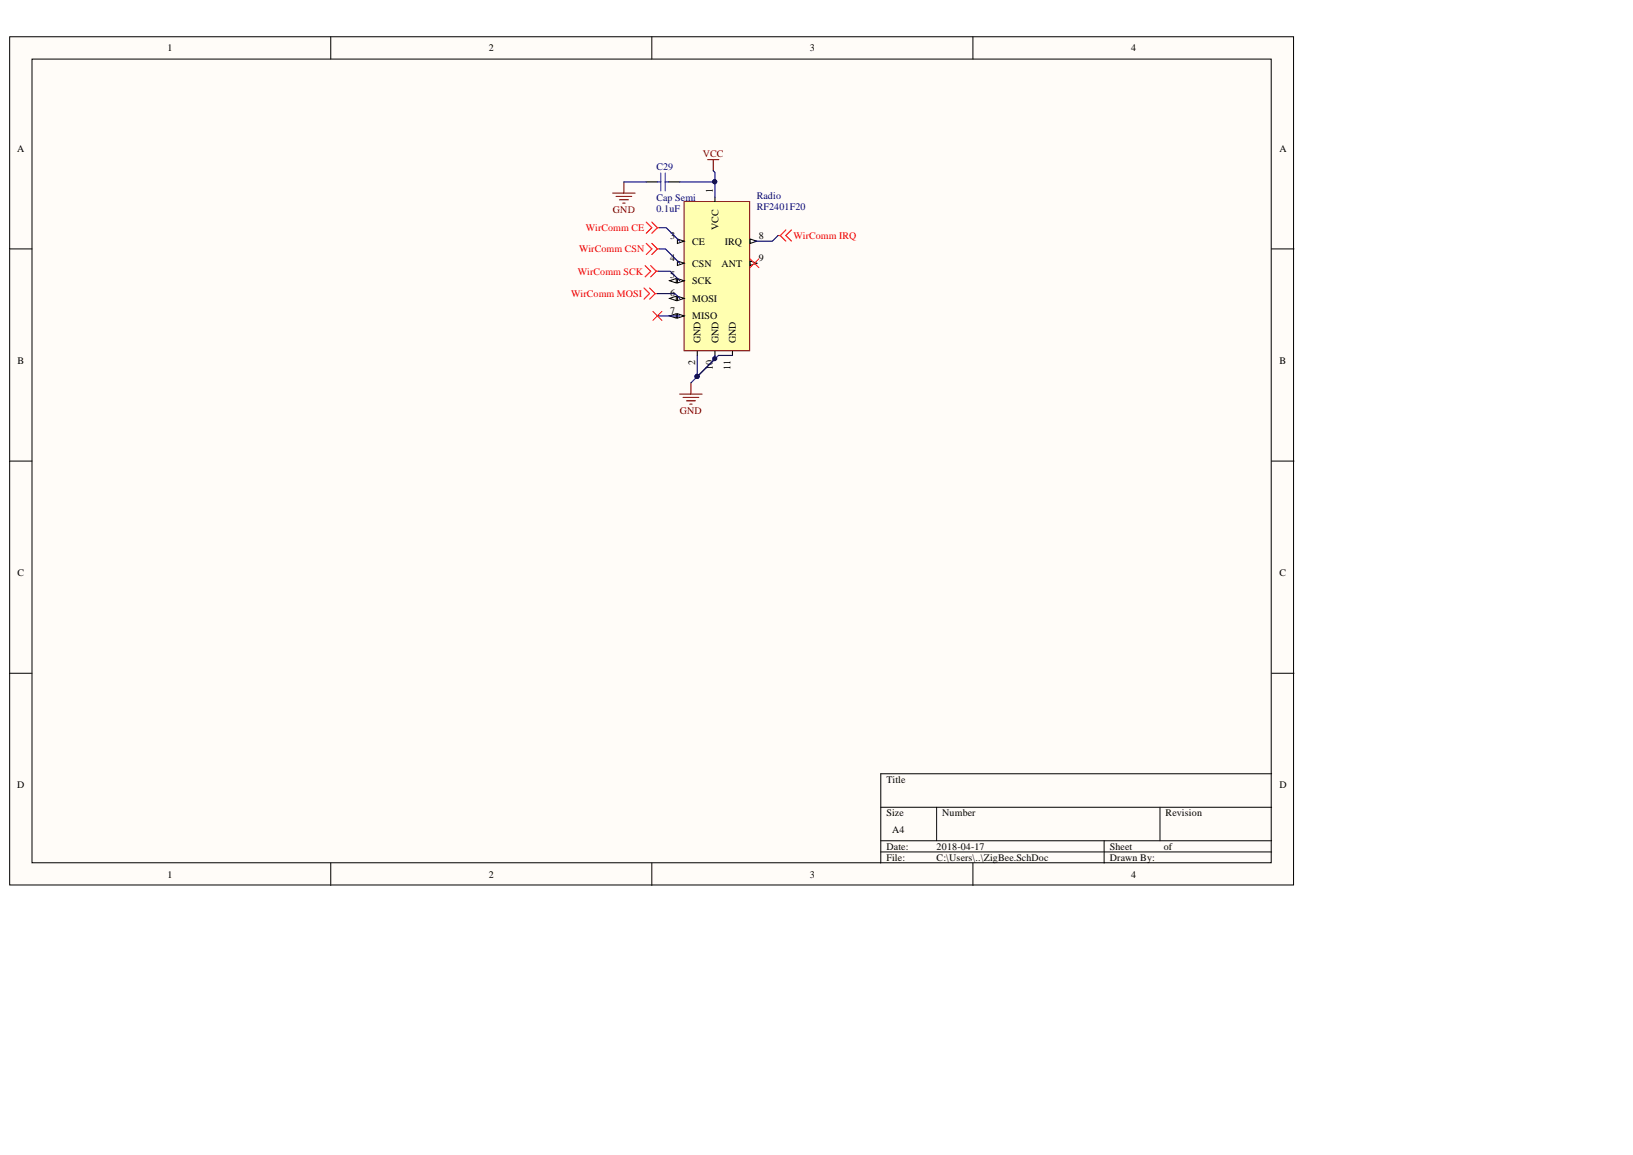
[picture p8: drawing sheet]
<svg xmlns="http://www.w3.org/2000/svg" width="371mm" height="262mm" viewBox="0 0 371 262" stroke-linecap="round" stroke-linejoin="round" font-family="sans-serif">
<g fill="#fffcf8" stroke="#000" stroke-width=".23">
<path d="M2.2 8.4h291.8v192.7h-291.8z"/>
<path d="M7.3 13.4h281.6v182.7h-281.6z"/>
</g>
<g fill="none" stroke="#000" stroke-width=".23">
<path d="M75.2 8.4v5M148.1 8.4v5M221.1 8.4v5M2.2 56.6h5.1M289 56.6h5.1M2.2 104.8h5.1M289 104.8h5.1M2.2 153h5.1M289 153h5.1M289 175.8h-88.8v20.3M75.2 196.1v5.1M148.1 196.1v5.1"/>
<path d="M200.2 183.4h88.8M200.2 191.1h88.8M200.2 193.6h88.8M212.9 183.4v7.7M221.1 196.1v5.1M250.9 191.1v5M263.6 183.4v7.7"/>
</g>
<g fill="none" stroke="#f00" stroke-width=".25">
<path d="M146.9 50.5l1.2 1.2-1.2 1.3M146.9 55.3l1.2 1.3-1.2 1.2M148.1 50.5l1.3 1.2M148.1 55.3l1.3 1.3M149.4 51.7l-1.3 1.3M149.4 51.7h.5M149.4 56.6l-1.3 1.2M149.4 56.6h.5M176.8 53.5h.5M177.3 53.5l1.3 1.3M178.6 52.3l-1.3 1.2M179.9 52.3l-1.3 1.2 1.3 1.3"/>
<path d="M146.4 65.4l1.2 1.3-1.2 1.3M146.6 60.4l1.3 1.2-1.3 1.3M147.6 65.4l1.3 1.3M147.9 60.4l1.3 1.2M148.9 66.7l-1.3 1.3M148.9 66.7h.5M149.2 61.6l-1.3 1.3M149.2 61.6h.5"/>
</g>
<path d="M160.8 36.3h2.6M162.1 36.3v2.5M154.5 89.6h5.1M155.2 90.3h3.6M156 91.1h2M156.8 91.8h.5M157 87v2.6" fill="none" stroke="#800000" stroke-width=".25"/>
<path d="M155.5 45.8h14.9v33.9h-14.9z" fill="#ffffb0" stroke="#800000" stroke-width=".23"/>
<path d="M154.5 54.8h1M162.5 44.8v1M158.5 79.8v1M162.5 79.8v1M166.5 79.8v1" fill="none" stroke="#000" stroke-width=".25"/>
<path d="M154 54.3l1.5 .5-1.5 .5z" fill="#fffcf8"/>
<path d="M154 54.3l1.5 .5-1.5 .5z" fill="none" stroke="#000" stroke-width=".23"/>
<path d="M154.5 59.8h1" fill="none" stroke="#000" stroke-width=".25"/>
<path d="M154 59.3l1.5 .5-1.5 .5z" fill="#fffcf8"/>
<path d="M154 59.3l1.5 .5-1.5 .5z" fill="none" stroke="#000" stroke-width=".23"/>
<path d="M154.5 63.8h1" fill="none" stroke="#000" stroke-width=".25"/>
<path d="M154 63.3l1.5 .5-1.5 .5z" fill="#fffcf8"/>
<path d="M154 63.3l1.5 .5-1.5 .5z" fill="none" stroke="#000" stroke-width=".23"/>
<path d="M152.2 63.8l1.5-.5v1z" fill="#fffcf8"/>
<path d="M152.2 63.8l1.5-.5v1z" fill="none" stroke="#000" stroke-width=".23"/>
<path d="M154.5 67.8h1" fill="none" stroke="#000" stroke-width=".25"/>
<path d="M154 67.3l1.5 .5-1.5 .5z" fill="#fffcf8"/>
<path d="M154 67.3l1.5 .5-1.5 .5z" fill="none" stroke="#000" stroke-width=".23"/>
<path d="M152.2 67.8l1.5-.5v1z" fill="#fffcf8"/>
<path d="M152.2 67.8l1.5-.5v1z" fill="none" stroke="#000" stroke-width=".23"/>
<path d="M154.5 71.8h1" fill="none" stroke="#000" stroke-width=".25"/>
<path d="M154 71.3l1.5 .5-1.5 .5z" fill="#fffcf8"/>
<path d="M154 71.3l1.5 .5-1.5 .5z" fill="none" stroke="#000" stroke-width=".23"/>
<path d="M152.2 71.8l1.5-.5v1z" fill="#fffcf8"/>
<path d="M152.2 71.8l1.5-.5v1z" fill="none" stroke="#000" stroke-width=".23"/>
<path d="M170.5 54.8h1" fill="none" stroke="#000" stroke-width=".25"/>
<path d="M170.5 54.3l1.5 .5-1.5 .5z" fill="#fffcf8"/>
<path d="M170.5 54.3l1.5 .5-1.5 .5z" fill="none" stroke="#000" stroke-width=".23"/>
<path d="M170.5 59.8h1" fill="none" stroke="#000" stroke-width=".25"/>
<path d="M170.5 59.3l1.5 .5-1.5 .5z" fill="#fffcf8"/>
<path d="M170.5 59.3l1.5 .5-1.5 .5z" fill="none" stroke="#000" stroke-width=".23"/>
<path d="M170.4 58.8l2.1 2M172.5 58.8l-2.1 2M148.4 70.8l2 2M150.4 70.8l-2 2" fill="none" stroke="#f00" stroke-width=".23"/>
<path d="M162.1 38.8l.4 .4v2.1h-8M141.8 41.3h5.1M149.9 56.6h1.3l3.3 3.2M149.9 51.7h1.5l3.1 3.1M162.5 41.3v3.5M176.8 53.5l-1.3 1.3h-4M149.4 66.7h4l1.1 1.1M149.4 71.8h5.1M149.7 61.6h2.6l2.2 2.2M158.5 80.8v4.8l-1.5 1.4M162.5 80.8v.8l-4 4 4.8-4.8h3.2" fill="none" stroke="#000080" stroke-width=".25"/>
<g fill="#000080" stroke="#000080" stroke-width=".23">
<circle cx="158.4" cy="85.5" r=".46"/>
<circle cx="162.4" cy="81.5" r=".46"/>
<circle cx="162.4" cy="41.3" r=".46"/>
</g>
<path d="M146.9 41.3h2.5M151.9 41.3h2.6" fill="none" stroke="#000" stroke-width=".25"/>
<path d="M150.2 39.3v4.1M151.2 39.3v4.1M149.4 41.3h.8M151.2 41.3h.7" fill="none" stroke="#00f" stroke-width=".25"/>
<path d="M139.3 43.9h5M140 44.6h3.6M140.8 45.4h2M141.5 46.2h.5M141.8 41.3v2.6" fill="none" stroke="#800000" stroke-width=".25"/>
<g font-size="2.3">
<text x="38.1" y="11.7">1</text>
<text x="111.1" y="11.7">2</text>
<text x="184.1" y="11.7">3</text>
<text x="257" y="11.7">4</text>
<text x="3.9" y="34.5">A</text>
<text x="290.7" y="34.5">A</text>
<text x="162" y="43.8" transform="rotate(-90 162 43.8)">1</text>
<text x="163.3" y="52.3" transform="rotate(-90 163.3 52.3)">VCC</text>
<text x="152.3" y="54.3">3</text>
<text x="152.3" y="59.3">4</text>
<text x="157.3" y="55.6">CE</text>
<text x="164.7" y="55.6">IRQ</text>
<text x="172.5" y="54.3">8</text>
<text x="172.5" y="59.3">9</text>
<text x="152.3" y="63.3">5</text>
<text x="157.3" y="60.6">CSN</text>
<text x="157.3" y="64.5">SCK</text>
<text x="164" y="60.6">ANT</text>
<text x="152.3" y="67.3">6</text>
<text x="152.3" y="71.3">7</text>
<text x="157.3" y="68.6">MOSI</text>
<text x="157.3" y="72.6">MISO</text>
<text x="159.2" y="78" transform="rotate(-90 159.2 78)">GND</text>
<text x="163.3" y="78" transform="rotate(-90 163.3 78)">GND</text>
<text x="167.3" y="78" transform="rotate(-90 167.3 78)">GND</text>
<text x="4" y="82.7">B</text>
<text x="158" y="83" transform="rotate(-90 158 83)">2</text>
<text x="290.7" y="82.7">B</text>
<text x="162" y="84.1" transform="rotate(-90 162 84.1)">10</text>
<text x="166" y="84.1" transform="rotate(-90 166 84.1)">11</text>
<text x="4" y="130.9">C</text>
<text x="290.7" y="130.9">C</text>
<text x="3.9" y="179.2">D</text>
<text x="201.5" y="177.9">Title</text>
<text x="290.7" y="179.2">D</text>
<text x="201.5" y="185.5">Size</text>
<text x="214.1" y="185.5">Number</text>
<text x="264.9" y="185.5">Revision</text>
<text x="202.7" y="189.3">A4</text>
<text x="201.5" y="193.1">Date:</text>
<text x="201.5" y="195.6">File:</text>
<text x="212.9" y="193.1">2018-04-17</text>
<text x="212.9" y="195.6">C:\Users\..\ZigBee.SchDoc</text>
<text x="252.2" y="193.1">Sheet</text>
<text x="252.2" y="195.6">Drawn By:</text>
<text x="264.5" y="193.1">of</text>
<text x="38.1" y="199.4">1</text>
<text x="111.1" y="199.4">2</text>
<text x="184.1" y="199.4">3</text>
<text x="257" y="199.4">4</text>
</g>
<g font-size="2.3" fill="#800000">
<text x="159.7" y="35.7">VCC</text>
<text x="139.3" y="48.5">GND</text>
<text x="154.5" y="94.1">GND</text>
</g>
<g font-size="2.3" fill="#000080">
<text x="149.2" y="38.5">C29</text>
<text x="149.2" y="45.7">Cap Semi</text>
<text x="172" y="45.3">Radio</text>
<text x="172" y="47.8">RF2401F20</text>
<text x="149.2" y="48.2">0.1uF</text>
</g>
<g font-size="2.3" fill="#f00">
<text x="133.1" y="52.5">WirComm CE</text>
<text x="131.6" y="57.4">WirComm CSN</text>
<text x="180.3" y="54.3">WirComm IRQ</text>
<text x="131.4" y="62.4">WirComm SCK</text>
<text x="129.8" y="67.5">WirComm MOSI</text>
</g>
</svg>
